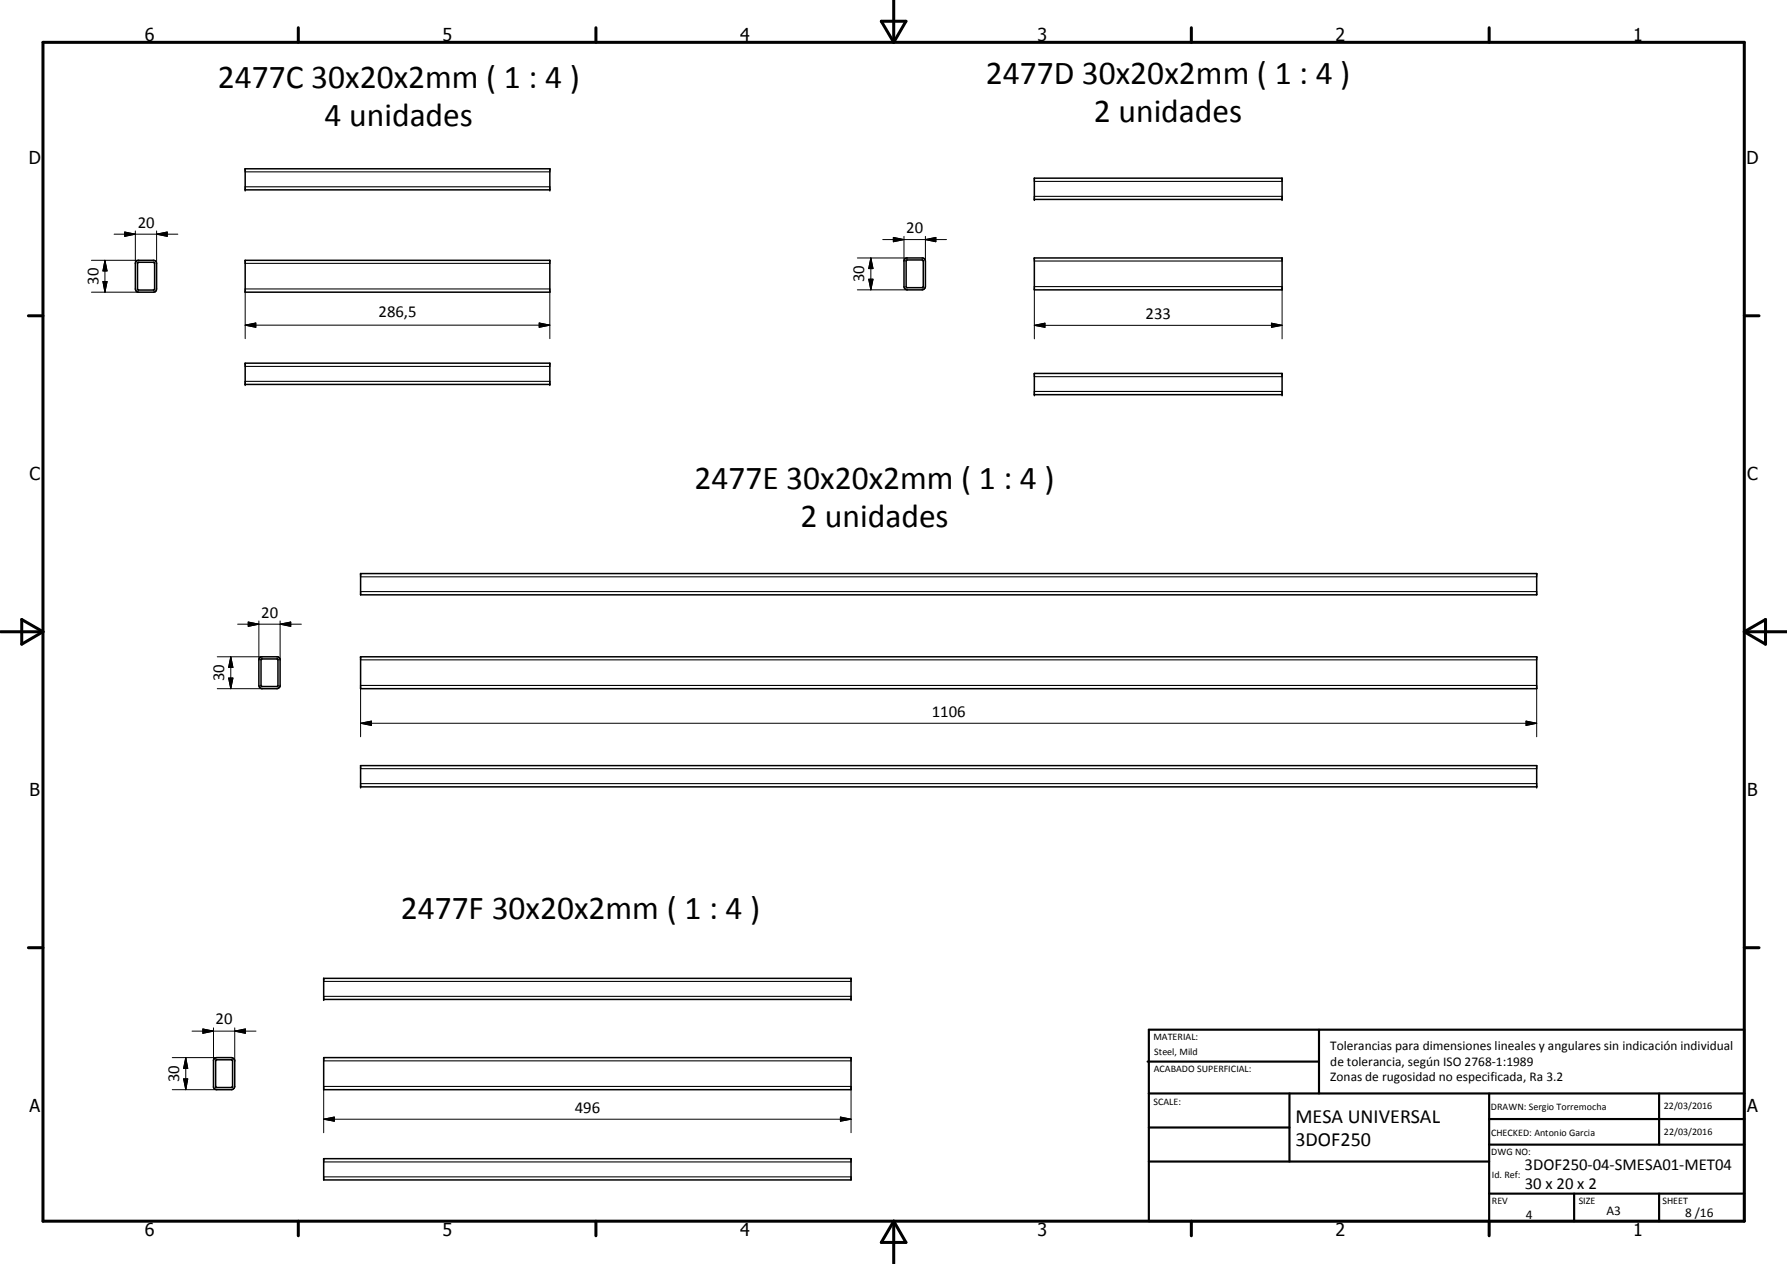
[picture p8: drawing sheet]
<svg xmlns="http://www.w3.org/2000/svg" width="420mm" height="297mm" viewBox="0 0 420 297" stroke-linecap="round" stroke-linejoin="round" font-family="sans-serif">
<g fill="none" stroke="#000" stroke-width=".35">
<path d="M57.6 39.7h71.7v4.9h-71.7zM243.2 41.9h58.2v5h-58.2zM32 61.4l.6-.2h3.5a.67 .67 0 0 1 .7 .7l-.1 6.4-.2 .3-.4 .1h-3.5l-.6-.2-.2-.6v-6zM32.3 61.8l.3-.2 3.7 .1 .1 6.2-.2 .3h-3.7l-.2-.2zM57.6 61.2h71.7v7.5h-71.7zM212.8 60.8l.3-.2h3.9l.5 .4 .1 .3v6.1l-.4 .6-3.9 .1-.6-.4-.2-.3v-6.1zM213.1 61.3l.2-.2 3.7 .1 .1 6.2-.2 .2h-3.7l-.1-.2zM243.2 60.6h58.2v7.5h-58.2zM57.6 85.3h71.7v5h-71.7zM243.2 87.8h58.2v5h-58.2zM84.8 134.8h276.5v5h-276.5zM61.1 154.6l.3-.3h3.9l.5 .4 .1 6.6-.4 .4-3.9 .1-.6-.3-.1-.4v-6z"/>
<path d="M61.4 154.9h3.9v6.4h-3.9zM84.8 154.3h276.5v7.5h-276.5zM84.8 179.9h276.5v5h-276.5zM76.1 229.9h124v5h-124zM50.3 248.9l.7-.4h3.4l.7 .4 .1 .4v6l-.4 .6-3.8 .2-.7-.4zM50.7 249.1h3.9v6.4h-3.9zM76.1 248.5h124v7.6h-124zM76.1 272.3h124v5h-124z"/>
</g>
<g fill="none" stroke="#000" stroke-width=".25">
<path d="M57.6 40.4h71.7M57.6 43.9h71.7M243.2 42.6h58.2M243.2 46.1h58.2M57.6 67.9h71.7M57.6 61.9h71.7M243.2 67.4h58.2M243.2 61.3h58.2M57.6 86.1h71.7M57.6 89.6h71.7M243.2 88.5h58.2M243.2 92h58.2"/>
<path d="M84.8 135.6h276.5M84.8 139h276.5M84.8 155.1h276.5M84.8 161.1h276.5M84.8 180.6h276.5M84.8 184.1h276.5M76.1 230.6h124M76.1 234.1h124M76.1 255.3h124M76.1 249.3h124M76.1 273h124M76.1 276.6h124"/>
</g>
<g fill="#000">
<circle cx="57.6" cy="39.7" r=".18"/>
<circle cx="129.3" cy="39.7" r=".18"/>
<circle cx="57.6" cy="44.6" r=".18"/>
<circle cx="129.3" cy="44.6" r=".18"/>
<circle cx="243.2" cy="46.9" r=".18"/>
<circle cx="301.4" cy="46.9" r=".18"/>
<circle cx="243.2" cy="60.6" r=".18"/>
<circle cx="301.4" cy="60.6" r=".18"/>
<circle cx="57.6" cy="90.3" r=".18"/>
<circle cx="129.3" cy="90.3" r=".18"/>
<circle cx="243.2" cy="92.8" r=".18"/>
<circle cx="301.4" cy="92.8" r=".18"/>
<circle cx="84.8" cy="134.8" r=".18"/>
<circle cx="361.3" cy="134.8" r=".18"/>
<circle cx="84.8" cy="154.3" r=".18"/>
<circle cx="361.3" cy="154.3" r=".18"/>
<circle cx="84.8" cy="184.9" r=".18"/>
<circle cx="361.3" cy="184.9" r=".18"/>
<circle cx="76.1" cy="234.9" r=".18"/>
<circle cx="76.1" cy="229.9" r=".18"/>
<circle cx="200.1" cy="234.9" r=".18"/>
<circle cx="200.1" cy="229.9" r=".18"/>
<circle cx="76.1" cy="272.3" r=".18"/>
<circle cx="200.1" cy="272.3" r=".18"/>
</g>
<g fill="none" stroke="#000" stroke-width=".71">
<path d="M10.1 9.9h400v277.1h-400zM70.1 6.5v3.4M140.1 6.5v3.4M207.2 5h5.8l-2.9 4.9zM210.1 0v9.9M280.1 6.5v3.4M350.1 6.5v3.4M6.7 74.2h3.4M410.1 74.2h3.5M.1 148.5h10M5.1 145.6l5 2.9-5 2.9zM410.1 148.5h10"/>
<path d="M410.1 148.5l5-2.9v5.8zM6.7 222.7h3.4M410.1 222.7h3.5M70.1 287v3.4M140.1 287v3.4M210.1 287v10M210.1 287l2.9 5h-5.8zM280.1 287v3.4M350.1 287v3.4"/>
</g>
<g fill="none" stroke="#000" stroke-width=".51">
<path d="M269.8 249.5h40.3M270.1 242h140v45h-140zM270.1 257h140M303.2 257v16M310.1 242v15M350.1 257v30M390.1 257v12M270.1 265h33.1M270.1 273h80M350.1 269h60M350.1 263h60M350.1 280.5h60"/>
<path d="M370.1 280.5v6.5M390.1 280.5v6.5"/>
</g>
<g fill="none" stroke="#000" stroke-width=".24">
<path d="M26.8 55h15M29.3 54.5l2.5 .5-2.5 .5zM31.8 54.3v7.6M36.8 55l2.5-.5v1zM36.8 54.3v7.6M207.5 56.3h15M210 55.8l2.5 .5-2.5 .5zM212.5 55.5v5.8M217.6 56.3l2.4-.5v1zM217.6 55.5v5.8M21.5 61.2h11.1M21.5 68.7h11.1"/>
<path d="M24.2 66.2h1l-.5 2.5zM24.7 61.2l.5 2.5h-1zM24.7 61.2v7.5M57.6 76.4l2.5-.5v1zM57.6 68.7v10.9M57.6 76.4h71.7M126.8 75.9l2.5 .5-2.5 .5zM129.3 68.7v10.9M201.6 60.6h11.7M201.6 68.1h11.7M204.2 65.6h1.1l-.5 2.5zM204.8 60.6l.5 2.5h-1.1z"/>
<path d="M204.8 60.6v7.5M243.2 76.5l2.5-.6v1zM243.2 76.5h58.2M243.2 68.1v11.5M298.9 75.9l2.5 .6-2.5 .4zM301.4 68.1v11.5M51.1 154.3h10.5M53.8 159.3h1l-.5 2.5zM54.3 154.3l.5 2.5h-1zM54.3 154.3v7.5M55.9 146.7h15M58.4 146.2l2.5 .5-2.5 .5z"/>
<path d="M60.9 145.9v9.2M65.9 146.7l2.5-.5v1zM65.9 145.9v9.2M51.1 161.8h10.5M84.8 170l2.5-.5v1zM84.8 170h276.5M84.8 161.8v11.3M358.8 169.5l2.5 .5-2.5 .5zM361.3 161.8v11.3M40.5 248.5h10.5M40.5 256.1h10.5M43.2 253.5h.9l-.4 2.6z"/>
<path d="M43.7 248.5l.4 2.6h-.9zM43.7 248.5v7.6M45.2 242.3h15M47.7 241.8l2.5 .5-2.5 .5zM50.2 241.6v7.7M55.2 242.3l2.5-.5v1zM55.2 241.6v7.7M76.1 256.1v10.1M200.1 256.1v10.1M76.1 263l2.5-.5v1zM76.1 263h124M197.6 262.5l2.5 .5-2.5 .5z"/>
</g>
<g fill="#000">
<path d="M29.3 54.5l2.5 .5-2.5 .5zM36.8 55l2.5-.5v1zM210 55.8l2.5 .5-2.5 .5zM217.6 56.3l2.4-.5v1zM24.2 66.2h1l-.5 2.5zM24.7 61.2l.5 2.5h-1zM57.6 76.4l2.5-.5v1zM126.8 75.9l2.5 .5-2.5 .5zM204.2 65.6h1.1l-.5 2.5zM204.8 60.6l.5 2.5h-1.1zM243.2 76.5l2.5-.6v1zM298.9 75.9l2.5 .6-2.5 .4z"/>
<path d="M53.8 159.3h1l-.5 2.5zM54.3 154.3l.5 2.5h-1zM58.4 146.2l2.5 .5-2.5 .5zM65.9 146.7l2.5-.5v1zM84.8 170l2.5-.5v1zM358.8 169.5l2.5 .5-2.5 .5zM43.2 253.5h.9l-.4 2.6zM43.7 248.5l.4 2.6h-.9zM47.7 241.8l2.5 .5-2.5 .5zM55.2 242.3l2.5-.5v1zM76.1 263l2.5-.5v1zM197.6 262.5l2.5 .5-2.5 .5z"/>
</g>
<g font-size="7.9">
<text x="51.3" y="20.6">2477C 30x20x2mm ( 1 : 4 )</text>
<text x="231.8" y="19.8">2477D 30x20x2mm ( 1 : 4 )</text>
<text x="76.3" y="29.6">4 unidades</text>
<text x="257.2" y="28.8">2 unidades</text>
<text x="163.3" y="114.9">2477E 30x20x2mm ( 1 : 4 )</text>
<text x="188.2" y="123.9">2 unidades</text>
<text x="94.2" y="216">2477F 30x20x2mm ( 1 : 4 )</text>
</g>
<g font-size="4.7">
<text x="304.6" y="263.8">MESA UNIVERSAL</text>
<text x="304.6" y="269.2">3DOF250</text>
</g>
<g font-size="4.2">
<text x="34" y="9.6">6</text>
<text x="104" y="9.6">5</text>
<text x="174" y="9.6">4</text>
<text x="244" y="9.6">3</text>
<text x="314" y="9.6">2</text>
<text x="384" y="9.6">1</text>
<text x="6.8" y="38.7">D</text>
<text x="410.6" y="38.7">D</text>
<text x="7" y="112.9">C</text>
<text x="410.8" y="112.9">C</text>
<text x="7" y="187.1">B</text>
<text x="410.8" y="187.1">B</text>
<text x="7" y="261.4">A</text>
<text x="410.8" y="261.4">A</text>
<text x="34" y="290.4">6</text>
<text x="104" y="290.4">5</text>
<text x="174" y="290.4">4</text>
<text x="244" y="290.4">3</text>
<text x="314" y="290.4">2</text>
<text x="384" y="290.4">1</text>
</g>
<g font-size="3.9">
<text x="32.4" y="53.5">20</text>
<text x="213.1" y="54.8">20</text>
<text x="23.1" y="66.9" transform="rotate(-90 23.1 66.9)">30</text>
<text x="203.2" y="66.4" transform="rotate(-90 203.2 66.4)">30</text>
<text x="89" y="74.4">286,5</text>
<text x="269.3" y="74.9">233</text>
<text x="61.4" y="145.2">20</text>
<text x="52.7" y="160.1" transform="rotate(-90 52.7 160.1)">30</text>
<text x="219.1" y="168.4">1106</text>
<text x="50.7" y="240.7">20</text>
<text x="42.2" y="254.3" transform="rotate(-90 42.2 254.3)">30</text>
<text x="135.1" y="261.5">496</text>
<text x="358.5" y="275">3DOF250-04-SMESA01-MET04</text>
<text x="358.5" y="279.4">30 x 20 x 2</text>
</g>
<g font-size="3.1">
<text x="312.7" y="246.8">Tolerancias para dimensiones lineales y angulares sin indicación individual</text>
<text x="312.7" y="250.4">de tolerancia, según ISO 2768-1:1989</text>
<text x="312.7" y="254">Zonas de rugosidad no especificada, Ra 3.2</text>
<text x="358.7" y="286.4">4</text>
<text x="377.7" y="285.6">A3</text>
<text x="396.2" y="285.9">8 /16</text>
</g>
<g font-size="2.4">
<text x="271.2" y="244.4">MATERIAL:</text>
<text x="271.3" y="252">ACABADO SUPERFICIAL:</text>
<text x="271.4" y="247.9">Steel, Mild</text>
<text x="271.2" y="259.7">SCALE:</text>
<text x="350.6" y="260.8">DRAWN: Sergio Torremocha</text>
<text x="391.2" y="260.6">22/03/2016</text>
<text x="350.6" y="267">CHECKED: Antonio Garcia</text>
<text x="391.2" y="266.7">22/03/2016</text>
<text x="350.6" y="271.4">DWG NO:</text>
<text x="350.8" y="276.9">Id. Ref:</text>
<text x="350.8" y="282.8">REV</text>
<text x="371.2" y="282.9">SIZE</text>
<text x="390.9" y="282.9">SHEET</text>
</g>
</svg>
